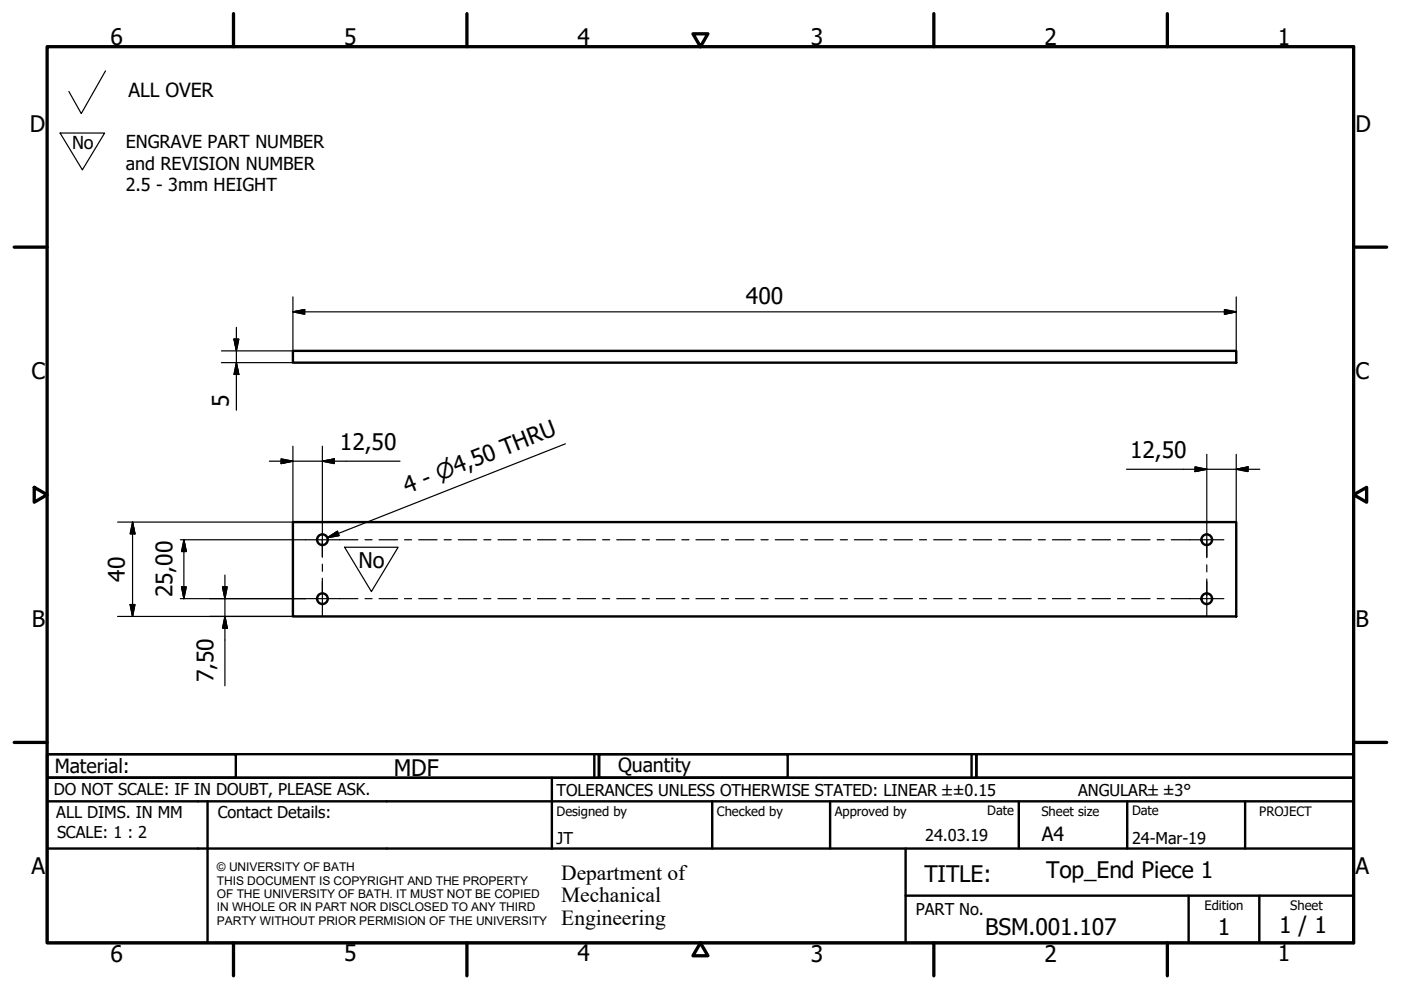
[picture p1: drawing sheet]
<svg xmlns="http://www.w3.org/2000/svg" width="297mm" height="210mm" viewBox="0 0 297 210" stroke-linecap="round" stroke-linejoin="round" font-family="sans-serif">
<!-- layer: Visible (ISO) -->
<g fill="none" stroke="#000" stroke-width=".51">
<path d="M62.1 74.4h200v2.5h-200zM62.1 110.7h200v20h-200z"/>
<circle cx="68.4" cy="114.4" r="1.13"/>
<circle cx="255.9" cy="114.4" r="1.13"/>
<circle cx="68.4" cy="126.9" r="1.13"/>
<circle cx="255.9" cy="126.9" r="1.13"/>
</g>
<!-- layer: Border (ISO) -->
<g fill="none" stroke="#000" stroke-width=".7">
<path d="M10 9.9h277v190h-277zM49.5 2.9v7M99 2.9v7M146.9 7.2h3.2l-1.6 2.7zM198 2.9v7M247.5 2.9v7M3 52.4h7M287 52.4h7M7.3 103.3l2.7 1.6-2.7 1.6zM287 104.9l2.8-1.6v3.2zM3 157.4h7M287 157.4h7"/>
<path d="M49.5 199.9v7M99 199.9v7M148.5 199.9l1.6 2.7h-3.2zM198 199.9v7M247.5 199.9v7"/>
</g>
<!-- layer: Title (ISO) -->
<g fill="none" stroke="#000" stroke-width=".51">
<path d="M10 159.9h40v5h-40zM10 159.9h117v5h-117zM126 159.9v5M127 159.9h40v5h-40zM127 159.9h80v5h-80zM206 159.9v5M207 159.9h80v5h-80zM10 169.9v-5h277v5M10 169.9h277v30h-277zM10 179.9h277M44 169.9v30M117 164.9v15"/>
<path d="M151 169.9v10M176 169.9v10M192 179.9v20M216 169.9v10M239 169.9v10M264 169.9v10M192 189.9h95M252 189.9v10M267 189.9v10"/>
</g>
<!-- layer: Sketch Geometry (ISO) -->
<path d="M22.4 15l-5.2 9.1-2.6-4.7M12.7 28.2h9.5l-4.7 7.8zM73.1 116h11.3l-5.7 9.4z" fill="none" stroke="#000" stroke-width=".25"/>
<path d="M78.7 134.8h.1" fill="none" stroke="#fff" stroke-width=".21"/>
<!-- layer: Dimension (ISO) -->
<g fill="none" stroke="#000" stroke-width=".25">
<path d="M46.9 76.9h15.2M49.6 71.9h1l-.5 2.5zM50.1 76.9l.5 2.5h-1zM50.1 69.4v17.6M62.1 66.1l2.5-.5v1zM62.1 66.1h200M62.1 62.9v11.5h-15.2M259.6 65.6l2.5 .5-2.5 .5zM262.1 62.9v11.5M57.1 97.8h27.7M59.6 97.3l2.5 .5-2.5 .5zM62.1 94.6v16.1h-37.2"/>
<path d="M68.3 97.8l2.6-.5v1zM68.3 94.6v16.2M238.8 99.5h28.3M253.4 99l2.5 .5-2.5 .5zM255.9 96.3v14.5M262.1 99.5l2.5-.5v1zM262.1 96.3v14.4M28.1 110.7l.5 2.5h-1zM28.1 110.7v20M38.2 114.4h26.5M39 114.4l.5 2.5h-1zM39 114.4v12.5"/>
<path d="M24.9 130.7h37.2M27.6 128.2h1l-.5 2.5zM38.2 126.9h26.5M38.5 124.4h1l-.5 2.5zM47.2 124.4h1l-.5 2.5zM47.7 130.7l.5 2.5h-1zM47.7 121.9v23.5"/>
</g>
<g fill="#000" stroke="#000" stroke-width=".25">
<path d="M49.6 71.9l.5 2.5zM49.6 71.9h1l-.5 2.5zM50.1 76.9l.5 2.5zM50.1 76.9l.5 2.5h-1zM62.1 66.1l2.5-.5zM62.1 66.1l2.5-.5v1zM259.6 66.6l2.5-.5zM259.6 65.6l2.5 .5-2.5 .5zM59.6 98.3l2.5-.5zM59.6 97.3l2.5 .5-2.5 .5zM68.3 97.8l2.6-.5zM68.3 97.8l2.6-.5v1z"/>
<path d="M253.4 100l2.5-.5zM253.4 99l2.5 .5-2.5 .5zM262.1 99.5l2.5-.5zM262.1 99.5l2.5-.5v1zM28.1 110.7l.5 2.5zM28.1 110.7l.5 2.5h-1zM39 114.4l.5 2.5zM39 114.4l.5 2.5h-1zM27.6 128.2l.5 2.5zM27.6 128.2h1l-.5 2.5zM38.5 124.4l.5 2.5zM38.5 124.4h1l-.5 2.5z"/>
<path d="M47.2 124.4l.5 2.5zM47.2 124.4h1l-.5 2.5zM47.7 130.7l.5 2.5zM47.7 130.7l.5 2.5h-1z"/>
</g>
<!-- layer: Center Mark (ISO) -->
<path d="M68.3 110.8v7.3M68.3 114.4v3.7M68.3 119.6v1.5M255.9 110.8v7.3M255.9 114.4v3.9M255.9 119.8v1.5M68.3 123.3v7.3M68.3 122.6v3.1M255.9 123.3v7.3M255.9 122.8v3.5" fill="none" stroke="#000" stroke-width=".25"/>
<!-- layer: Centerline (ISO) -->
<g fill="none" stroke="#000" stroke-width=".25">
<path d="M64.7 114.4h11.2M77.4 114.4h1.5M80.4 114.4h3.9M85.8 114.4h1.5M88.8 114.4h3.9M94.2 114.4h1.5M97.2 114.4h3.9M102.6 114.4h1.5M105.6 114.4h3.9M111 114.4h1.5M114 114.4h3.9M119.4 114.4h1.5"/>
<path d="M122.4 114.4h3.9M127.8 114.4h1.5M130.8 114.4h3.9M136.2 114.4h1.5M139.2 114.4h3.9M144.6 114.4h1.5M147.6 114.4h3.9M153 114.4h1.5M156 114.4h3.9M161.4 114.4h1.5M164.4 114.4h3.9M169.8 114.4h1.5"/>
<path d="M172.8 114.4h3.9M178.2 114.4h1.5M181.1 114.4h4M186.5 114.4h1.5M189.5 114.4h3.9M194.9 114.4h1.5M198 114.4h3.8M203.3 114.4h1.6M206.4 114.4h3.8M211.8 114.4h1.4M214.7 114.4h3.9M220.1 114.4h1.5"/>
<path d="M223.1 114.4h3.9M228.5 114.4h1.5M231.5 114.4h3.9M236.9 114.4h1.5M239.9 114.4h3.9M245.3 114.4h1.5M248.3 114.4h11.2M64.7 126.9h11.2M77.4 126.9h1.5M80.4 126.9h3.9M85.8 126.9h1.5M88.8 126.9h3.9"/>
<path d="M94.2 126.9h1.5M97.2 126.9h3.9M102.6 126.9h1.5M105.6 126.9h3.9M111 126.9h1.5M114 126.9h3.9M119.4 126.9h1.5M122.4 126.9h3.9M127.8 126.9h1.5M130.8 126.9h3.9M136.2 126.9h1.5M139.2 126.9h3.9"/>
<path d="M144.6 126.9h1.5M147.6 126.9h3.9M153 126.9h1.5M156 126.9h3.9M161.4 126.9h1.5M164.4 126.9h3.9M169.8 126.9h1.5M172.8 126.9h3.9M178.2 126.9h1.5M181.1 126.9h4M186.5 126.9h1.5M189.5 126.9h3.9"/>
<path d="M194.9 126.9h1.5M198 126.9h3.8M203.3 126.9h1.6M206.4 126.9h3.8M211.8 126.9h1.4M214.7 126.9h3.9M220.1 126.9h1.5M223.1 126.9h3.9M228.5 126.9h1.5M231.5 126.9h3.9M236.9 126.9h1.5M239.9 126.9h3.9"/>
<path d="M245.3 126.9h1.5M248.3 126.9h11.2"/>
</g>
<!-- layer: Symbol (ISO) -->
<path d="M119.9 94.1l-50.5 19.9M69.4 114l2.1-1.4 .4 1z" fill="none" stroke="#000" stroke-width=".25"/>
<path d="M69.4 114l2.1-1.4zM69.4 114l2.1-1.4 .4 1z" fill="#000" stroke="#000" stroke-width=".25"/>
<g font-size="4.8">
<text x="23.4" y="9.5">6</text>
<text x="72.9" y="9.5">5</text>
<text x="122.4" y="9.5">4</text>
<text x="171.9" y="9.5">3</text>
<text x="221.4" y="9.5">2</text>
<text x="270.9" y="9.5">1</text>
<text x="6.3" y="27.9">D</text>
<text x="287.4" y="27.9">D</text>
<text x="158.2" y="64.5">400</text>
<text x="6.7" y="80.4">C</text>
<text x="287.4" y="80.4">C</text>
<text x="48.5" y="86.2" transform="rotate(-90 48.5 86.2)">5</text>
<text x="72.1" y="95.4">12,50</text>
<text x="239.6" y="97.1">12,50</text>
<text x="86.3" y="104.7" transform="rotate(-22 86.3 104.7)">4 - ⌀4,50 THRU</text>
<text x="26.5" y="123.3" transform="rotate(-90 26.5 123.3)">40</text>
<text x="36.6" y="126.7" transform="rotate(-90 36.6 126.7)">25,00</text>
<text x="6.8" y="132.9">B</text>
<text x="287.4" y="132.9">B</text>
<text x="45.3" y="144.6" transform="rotate(-90 45.3 144.6)">7,50</text>
<text x="83.5" y="164.4">MDF</text>
<text x="6.7" y="185.4">A</text>
<text x="287.4" y="185.4">A</text>
<text x="196" y="187">TITLE:</text>
<text x="221.8" y="186.2">Top_End Piece 1</text>
<text x="271.2" y="197.9">1 / 1</text>
<text x="23.4" y="203.9">6</text>
<text x="72.9" y="203.8">5</text>
<text x="122.4" y="203.8">4</text>
<text x="171.9" y="203.9">3</text>
<text x="208.9" y="198.2">BSM.001.107</text>
<text x="221.4" y="203.9">2</text>
<text x="258.2" y="198.2">1</text>
<text x="270.9" y="203.8">1</text>
</g>
<g font-size="4.6">
<text x="76" y="120.5">No</text>
<text x="119" y="186.5">Department of</text>
<text x="119" y="191.3">Mechanical</text>
<text x="119" y="196">Engineering</text>
</g>
<g font-size="4.1">
<text x="27.2" y="20.5">ALL OVER</text>
<text x="11.6" y="163.9">Material:</text>
<text x="131" y="163.7">Quantity</text>
<text x="220.9" y="178.4">A4</text>
</g>
<g font-size="3.8">
<text x="15.3" y="31.5">No</text>
<text x="26.7" y="31.4">ENGRAVE PART NUMBER</text>
<text x="26.7" y="36">and REVISION NUMBER</text>
<text x="26.7" y="40.5">2.5 - 3mm HEIGHT</text>
</g>
<g font-size="3.5">
<text x="11.4" y="168.5">DO NOT SCALE: IF IN DOUBT, PLEASE ASK.</text>
<text x="11.9" y="173.5">ALL DIMS. IN MM</text>
<text x="46.2" y="173.5">Contact Details:</text>
<text x="118" y="168.8">TOLERANCES UNLESS OTHERWISE STATED: LINEAR ±±0.15</text>
<text x="228.6" y="168.8">ANGULAR±±3°</text>
<text x="12.1" y="177.6">SCALE: 1 : 2</text>
<text x="118" y="178.9">JT</text>
<text x="196.2" y="178.3">24.03.19</text>
<text x="240" y="178.9">24-Mar-19</text>
<text x="194.2" y="194.1">PART No.</text>
</g>
<g font-size="2.8">
<text x="118" y="173">Designed by</text>
<text x="152" y="173">Checked by</text>
<text x="177" y="173">Approved by</text>
<text x="209.3" y="172.9">Date</text>
<text x="220.8" y="173">Sheet size</text>
<text x="240" y="172.9">Date</text>
<text x="267" y="172.9">PROJECT</text>
<text x="255.4" y="193">Edition</text>
<text x="273.6" y="193">Sheet</text>
</g>
<g font-size="2.5">
<text x="46" y="184.7">© UNIVERSITY OF BATH</text>
<text x="46" y="187.6">THIS DOCUMENT IS COPYRIGHT AND THE PROPERTY</text>
<text x="46" y="190.4">OF THE UNIVERSITY OF BATH. IT MUST NOT BE COPIED</text>
<text x="46" y="193.2">IN WHOLE OR IN PART NOR DISCLOSED TO ANY THIRD</text>
<text x="46" y="196.1">PARTY WITHOUT PRIOR PERMISION OF THE UNIVERSITY</text>
</g>
</svg>
